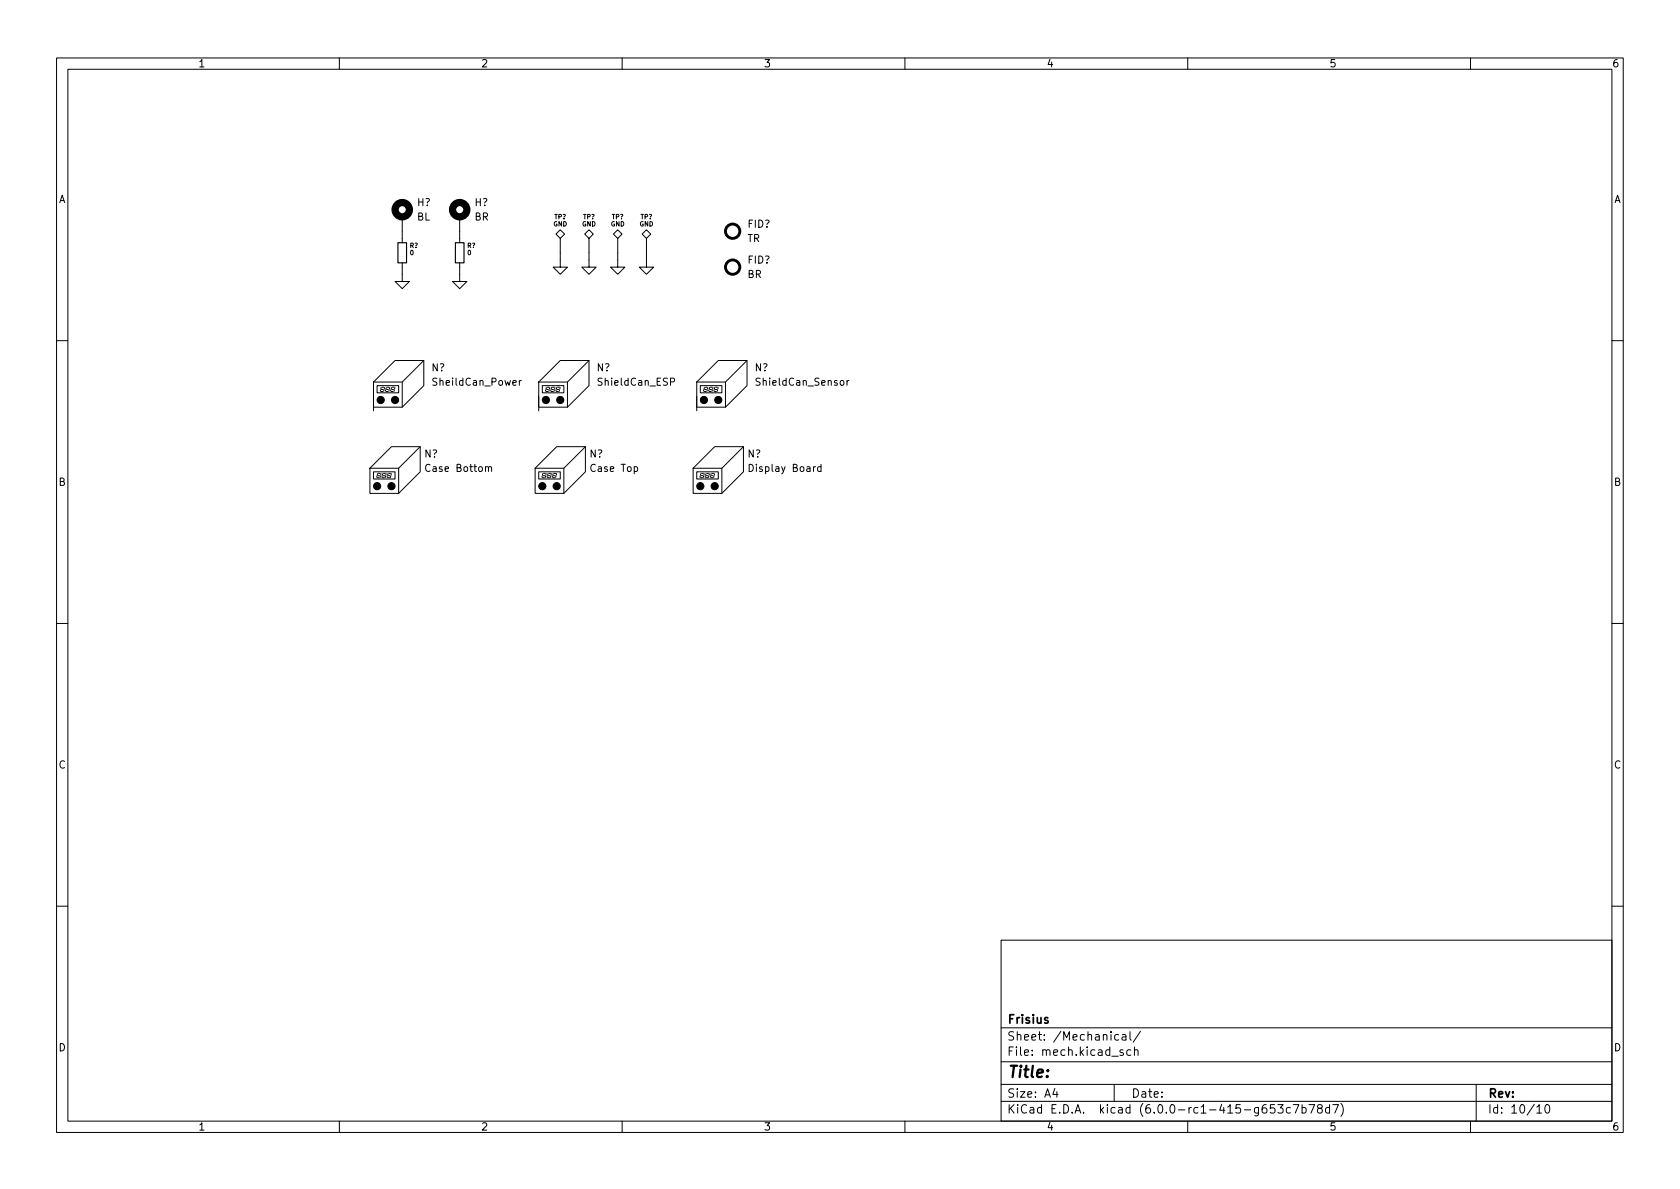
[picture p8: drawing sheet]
<svg xmlns="http://www.w3.org/2000/svg" width="297mm" height="210mm" viewBox="0 0 297 210" stroke-linecap="round" stroke-linejoin="round" font-family="sans-serif">
<g fill="none" stroke="#000" stroke-width=".18">
<path d="M10 10.2h277v190.1h-277zM12 12.2h273v186.1h-273zM60 10.2v2M110 10.2v2M160 10.2v2M210 10.2v2M260 10.2v2M71.1 38.3v4.6M81.3 38.3v4.6M71.1 46.5v3.3h1.3l-1.3 1.2-1.3-1.2h1.3M81.3 46.5v3.3h1.2l-1.2 1.2-1.3-1.2h1.3M99.1 40.6l.7 .8-.7 .8-.8-.8z"/>
<path d="M99.1 42.2v5h1.2l-1.2 1.3-1.3-1.3h1.3M104.1 40.6l.8 .8-.8 .8-.7-.8zM104.1 42.2v5h1.3l-1.3 1.3-1.2-1.3h1.2M109.2 40.6l.8 .8-.8 .8-.7-.8zM109.2 42.2v5h1.3l-1.3 1.3-1.3-1.3h1.3M114.3 40.6l.8 .8-.8 .8-.8-.8zM114.3 42.2v5h1.3l-1.3 1.3-1.3-1.3h1.3M10 60.2h2M66 70.1v2.5M66.7 68.2h3.8v1.3h-3.8zM67.3 68.9l-.1 .2M67.3 69.2h.4"/>
<path d="M67.4 68.5l-.1 .3M67.4 68.9h.3M67.5 68.5h.3M67.9 68.9l-.1 .3M68 68.5l-.1 .3M68.2 68.9l-.1 .2M68.2 69.2h.4M68.3 68.5l-.1 .3M68.4 68.9h.3M68.5 68.5h.3M68.8 68.9v.3M68.9 68.5v.3"/>
<path d="M69.1 68.9v.2M69.2 69.2h.3M69.2 68.5v.3M69.3 68.9h.3M69.4 68.5h.3M69.7 68.9v.3M69.8 68.5v.3M69.8 63.7h5.1v4.5l-3.8 3.8h-5.1v-4.4zM71.1 67.6v4.4M74.3 79l-3.8 3.8h-5.1M74.9 63.7l-3.8 3.9h-5.1M91.8 67.3v.8"/>
<path d="M92.2 67.3l-.4 .2M95.2 70.1v2.5M95.9 68.2h3.8v1.3h-3.8zM96.5 68.9l-.1 .2M96.5 69.2h.4M96.6 68.5l-.1 .3M96.6 68.9h.4M96.7 68.5h.4M97.1 68.9v.3M97.2 68.5v.3M97.4 68.9v.2M97.5 69.2h.3"/>
<path d="M97.5 68.5v.3M97.6 68.9h.3M97.7 68.5h.3M98 68.9v.3M98.1 68.5v.3M98.3 68.9v.2M98.4 69.2h.3M98.4 68.5v.3M98.5 68.9h.3M98.6 68.5h.3M98.9 68.9v.3M99 68.5v.3"/>
<path d="M99.1 63.7h5v4.5l-3.8 3.8h-5.1v-4.4zM100.3 67.6v4.4M103.5 79l-3.8 3.8h-5.1M104.1 63.7l-3.8 3.9h-5.1M118.6 67.5h.6l.1-.2-.1-.3-.6-.1v1.2M123.2 70.1v2.5M123.8 68.2h3.8v1.3h-3.8zM124.4 68.9v.2M124.5 69.2h.3M124.5 68.5v.3M124.6 68.9h.3M124.7 68.5h.3"/>
<path d="M125 68.9v.3M125.1 68.5v.3M125.3 68.9v.2M125.4 69.2h.4M125.5 68.5l-.1 .3M125.5 68.9h.3M125.6 68.5h.3M126 68.9l-.1 .3M126.1 68.5l-.1 .3M126.3 68.9l-.1 .2M126.3 69.2h.4M126.4 79h5v4.4l-3.8 3.8h-5v-4.4z"/>
<path d="M126.4 68.5l-.1 .3M126.4 68.9h.3M126.5 68.5h.3M126.9 68.9l-.1 .3M127 68.5l-.1 .3M127 63.7h5.1v4.5l-3.8 3.8h-5.1v-4.4zM128.3 67.6v4.4M131.4 79l-3.8 3.8h-5M132.1 63.7l-3.8 3.9h-5.1M149.8 67.3v.8M150.1 67.3l-.3 .2M285 60.2h2"/>
<path d="M65.4 82.8l3.8-3.8h5.1v4.4l-3.8 3.8h-5.1zM66 83.4h3.8v1.3h-3.8zM66.6 84.2v.2M66.7 84.5h.4M66.8 83.8l-.1 .2M66.8 84.1h.3M66.9 83.7h.3M67.3 84.2l-.1 .2M67.4 83.8l-.1 .2M67.6 84.2l-.1 .2M67.6 84.5h.4M67.7 83.8l-.1 .2"/>
<path d="M67.7 84.1h.3M67.8 83.7h.3M68.2 84.2l-.1 .2M68.3 83.8l-.1 .2M68.5 84.2l-.1 .2M68.5 84.5h.4M68.6 83.8l-.1 .2M68.6 84.1h.3M68.7 83.7h.3M69.1 84.2l-.1 .2M69.2 83.8l-.1 .2M70.5 82.8v4.4"/>
<path d="M86.4 82.7l.2-.2 .3 .1v.8M94.6 82.8l3.8-3.8h5.1v4.4l-3.8 3.8h-5.1zM95.2 83.4h3.9v1.3h-3.9zM95.9 84.2l-.1 .2M95.9 84.5h.4M96 83.8l-.1 .2M96 84.1h.3M96.1 83.7h.3M96.5 84.2l-.1 .2M96.6 83.8l-.1 .2M96.8 84.2l-.1 .2M96.8 84.5h.4"/>
<path d="M96.9 83.8l-.1 .2M96.9 84.1h.3M97 83.7h.3M97.4 84.2l-.1 .2M97.5 83.8l-.1 .2M97.7 84.2l-.1 .2M97.7 84.5h.4M97.8 83.8l-.1 .2M97.8 84.1h.3M97.9 83.7h.3M98.3 84.2l-.1 .2M98.4 83.8l-.1 .2"/>
<path d="M99.7 82.8v4.4M123.2 83.4h3.8v1.3h-3.8zM123.8 84.2l-.1 .2M123.9 84.5h.3M123.9 83.8v.2M124 84.1h.3M124.1 83.7h.3M124.4 84.2v.2M124.5 83.8v.2M124.7 84.2v.2M124.8 84.5h.3M124.8 83.8v.2"/>
<path d="M124.9 84.1h.3M125 83.7h.3M125.3 84.2v.2M125.4 83.8v.2M125.6 84.2v.2M125.7 84.5h.3M125.7 83.8v.2M125.8 84.1h.3M125.9 83.7h.3M126.2 84.2v.2M126.3 83.8v.2M127.6 82.8v4.4"/>
<path d="M145.2 82.6l-.4-.1-.2 .3 .1 .5h.5M145.2 82.1v1.3M10 110.2h2M285 110.2h2M10 160.2h2M177 166.3h108v32h-108zM285 160.2h2M60 198.3v2M110 198.3v2M160 198.3v2M177 194.8h108M177 191.8h108"/>
<path d="M177 187.8h108M177 181.8h108M186.5 192.5l-.4 1h1M186.9 193v1M197 191.8v3M197.8 183l-.4-.1-.3 .3v.4l.1 .3h.6M198.4 183h.6l.1 .9M198.6 185.7l-.4-.1-.2 .2 .1 .3 .5 .1v.4h-.6M199.1 183.3l-.5 .1a.29 .29 0 0 0-.2 .2 .29 .29 0 0 0 .2 .3h.5M199.8 182.4v1.3l.2 .2M199.9 185.7l-.4-.1-.3 .3v.4l.2 .3h.5M200.6 185.8l.2-.2 .3 .1 .1 .9"/>
<path d="M200.6 185.1v1.5M201.6 182.4l-1.2 1.9M210 198.3v2M225.4 195.3h-.8v.7l.2-.1 .5 .1 .1 .2v.5l-.3 .1-.5-.1M225.9 195.3h1l-.5 .6 .4 .1v.7l-.2 .1h-.5l-.2-.1M228.1 195.9l-.4-.1-.3 .3v.4l.2 .3h.5M228.6 195.3h1l-.6 1.5M230.2 195.9l.4-.1 .3 .3v.4l-.1 .3h-.6M230.2 195.3v1.5M231.4 195.3h1l-.6 1.5M233.2 196l-.3-.3 .1-.2 .2-.2 .4 .1 .2 .2-.1 .2-.6 .2-.2 .3 .1 .4 .2 .1h.3l.3-.3-.1-.4-.2-.1M235.1 195.9l-.5-.1-.2 .3v.4l.1 .3h.6"/>
<path d="M235.1 195.3v1.5M235.6 195.3h1l-.6 1.5M237.1 195.1a1.72 1.72 0 0 1 0 2.3M260 198.3v2M261 191.8v6.5M271.7 195.8l.5-.5v1.5M271.7 196.8h.9M273.4 195.4l.1-.1a.8 .8 0 0 1 .5 .8 .8 .8 0 0 1-.5 .7 .99 .99 0 0 1-.1-1.4z"/>
</g>
<g fill="none" stroke="#000" stroke-width="1.3">
<circle cx="71.1" cy="37.1" r="1.27"/>
<circle cx="81.3" cy="37.1" r="1.27"/>
</g>
<g fill="none" stroke="#000" stroke-width=".51">
<circle cx="129.5" cy="40.9" r="1.27"/>
<circle cx="129.5" cy="47.2" r="1.27"/>
</g>
<g fill="#000" stroke="#000" stroke-width=".18">
<circle cx="67.3" cy="70.7" r=".63"/>
<circle cx="69.8" cy="70.7" r=".63"/>
<circle cx="96.5" cy="70.7" r=".63"/>
<circle cx="99.1" cy="70.7" r=".63"/>
<circle cx="124.5" cy="70.7" r=".63"/>
<circle cx="127" cy="70.7" r=".63"/>
<circle cx="66.7" cy="86" r=".63"/>
<circle cx="69.2" cy="86" r=".63"/>
<circle cx="95.9" cy="86" r=".63"/>
<circle cx="98.4" cy="86" r=".63"/>
<circle cx="123.8" cy="86" r=".63"/>
<circle cx="126.4" cy="86" r=".63"/>
</g>
<path d="M70.4 42.9h1.5v3.6h-1.5zM80.5 42.9h1.5v3.6h-1.5z" fill="none" stroke="#000" stroke-width=".2"/>
<text font-size="2.8" x="178" y="190.6">Title:</text>
<g font-size="2.1">
<text x="178" y="184">Sheet: /Mechanical/</text>
<text x="178" y="181">Frisius</text>
<text x="178" y="186.7">File: mech.kicad_sch</text>
<text x="178" y="196.9">KiCad E.D.A. kicad (6.0.0-rc1-415-g653c7b78d7)</text>
<text x="178" y="194.1">Size: A4</text>
<text x="200" y="194.1">Date:</text>
<text x="263" y="194.1">Rev:</text>
<text x="263" y="196.9">Id: 10/10</text>
</g>
<g font-size="1.8">
<text x="35" y="11.9">1</text>
<text x="85" y="11.9">2</text>
<text x="135" y="11.9">3</text>
<text x="185" y="11.9">4</text>
<text x="235" y="11.9">5</text>
<text x="285" y="11.9">6</text>
<text x="10.3" y="35.9">A</text>
<text x="285.3" y="35.9">A</text>
<text x="73.7" y="39">BL</text>
<text x="73.8" y="36.4">H?</text>
<text x="83.9" y="39">BR</text>
<text x="83.9" y="36.4">H?</text>
<text x="132.2" y="40.3">FID?</text>
<text x="132.1" y="42.8">TR</text>
<text x="132.2" y="46.6">FID?</text>
<text x="132.2" y="49.1">BR</text>
<text x="76.3" y="65.7">N?</text>
<text x="105.5" y="65.7">N?</text>
<text x="133.5" y="65.7">N?</text>
<text x="76.8" y="68.2">SheildCan_Power</text>
<text x="105.9" y="68.2">ShieldCan_ESP</text>
<text x="134" y="68.2">ShieldCan_Sensor</text>
<text x="75" y="80.9">N?</text>
<text x="75.7" y="83.4">Case Bottom</text>
<text x="104.2" y="80.9">N?</text>
<text x="104.6" y="83.4">Case Top</text>
<text x="132.2" y="80.9">N?</text>
<text x="132.9" y="83.4">Display Board</text>
<text x="10.3" y="85.9">B</text>
<text x="285.3" y="85.9">B</text>
<text x="10.3" y="135.9">C</text>
<text x="285.3" y="135.9">C</text>
<text x="10.3" y="185.9">D</text>
<text x="285.3" y="185.9">D</text>
<text x="35" y="199.9">1</text>
<text x="85" y="199.9">2</text>
<text x="135" y="199.9">3</text>
<text x="185" y="199.9">4</text>
<text x="235" y="199.9">5</text>
<text x="285" y="199.9">6</text>
</g>
<g font-size="1.1">
<text x="97.8" y="40">GND</text>
<text x="98" y="38.7">TP?</text>
<text x="102.9" y="40">GND</text>
<text x="103.1" y="38.7">TP?</text>
<text x="108" y="40">GND</text>
<text x="108.2" y="38.7">TP?</text>
<text x="113.1" y="40">GND</text>
<text x="113.2" y="38.7">TP?</text>
<text x="72.4" y="43.8">R?</text>
<text x="72.5" y="45.1">0</text>
<text x="82.6" y="43.8">R?</text>
<text x="82.7" y="45.1">0</text>
</g>
</svg>
